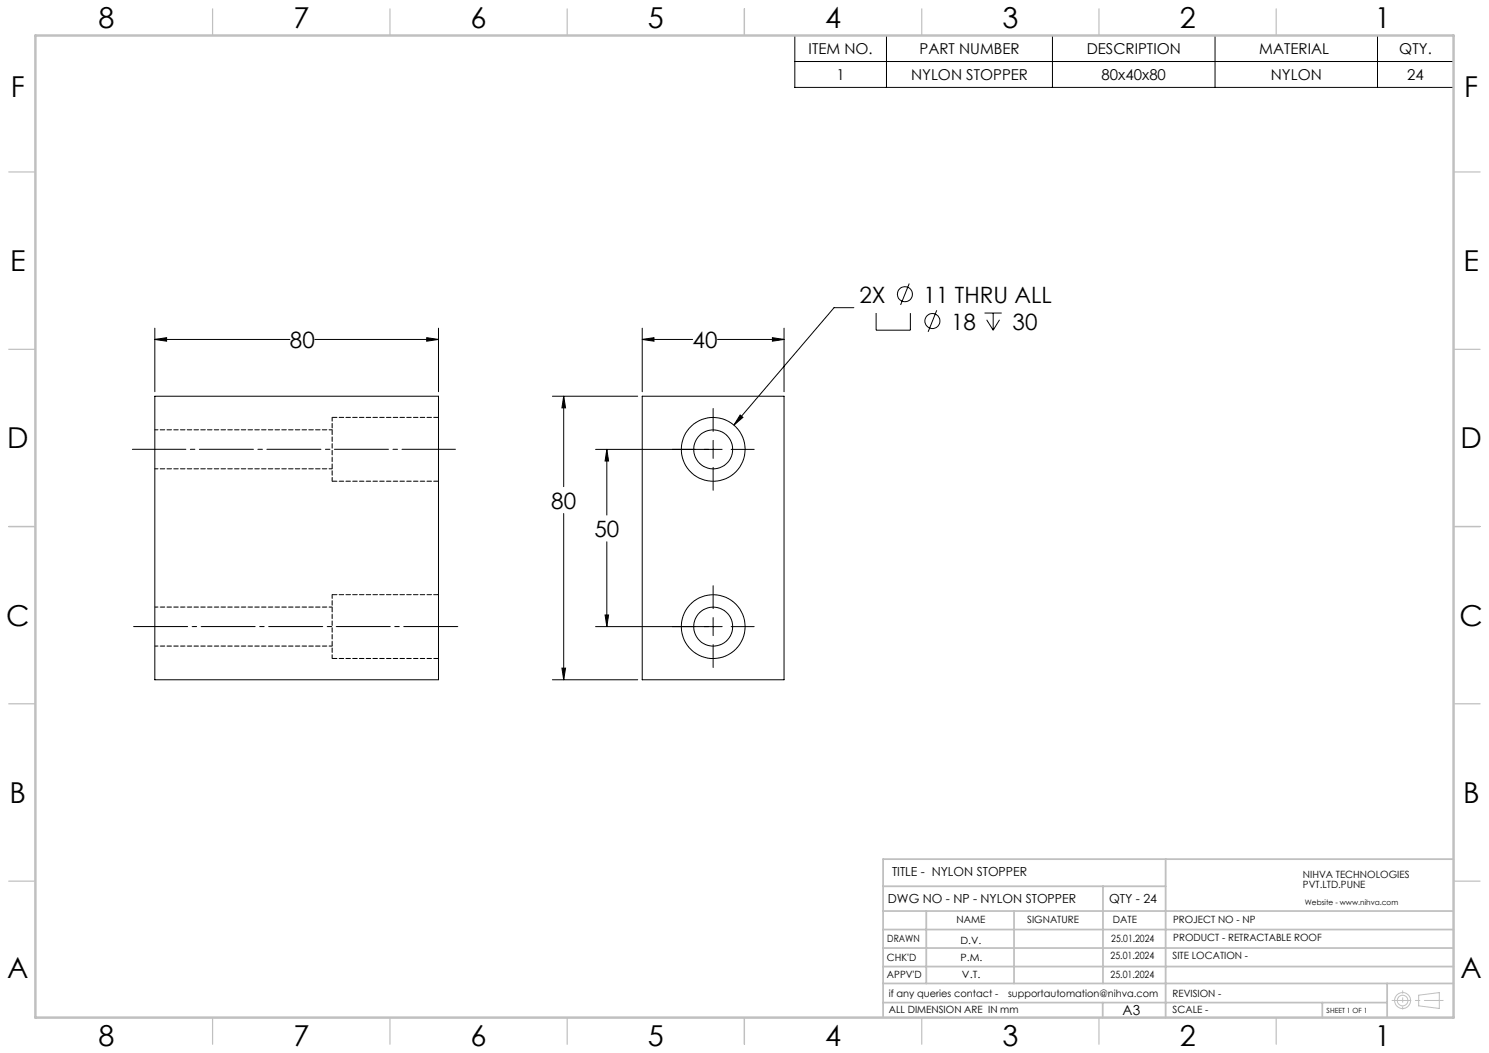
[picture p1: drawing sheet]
<svg xmlns="http://www.w3.org/2000/svg" width="420mm" height="297mm" viewBox="0 0 420 297" stroke-linecap="round" stroke-linejoin="round" font-family="sans-serif">
<g fill="none" stroke="#000" stroke-width=".28">
<path d="M224.2 10h185.8v14.7h-185.8zM224.2 17.4h185.8M250 10v14.7M296.9 10v14.7M342.7 10v14.7M388.5 10v14.7M256.5 80l-2.5 6M43.7 95.7l3.3-.5v1zM43.7 95.7h38.1M43.7 92.6v17.9M88.8 95.7h34.9M120.4 95.2l3.3 .5-3.3 .5z"/>
<path d="M123.7 92.6v17.9M181.2 95.7l3.3-.5v1zM181.2 92.6v17.9M181.2 95.7h14.2M202.4 95.7h18.8M217.9 95.2l3.3 .5-3.3 .5zM221.2 92.6v17.9M240.8 86.8h-5.5l-28.3 33.1M247.1 88.3v4.8h9.7v-4.8M264.2 87.5l-2.4 6.1M277.7 88.3h4.8M278.3 90.2l1.8 2.9"/>
<path d="M280.1 88.3v4.8M281.9 90.2l-1.8 2.9M43.7 111.8h80v79.9h-80zM155.8 111.8h24.1M159 111.8l.5 3.2h-1zM159 111.8v25.5M181.2 111.8h40v79.9h-40zM201.2 115.2v6.5M208.8 117l.7 .7-2.5 2.2zM168 126.7h35.7M171.2 126.7l.5 3.3h-1zM171.2 126.7v18.6"/>
<path d="M201.2 124.2v5.1M201.2 131.8v6.5M206.2 126.7h6.5M159 144.8v46.9M171.2 152.8v23.9M168 176.7h35.7M170.7 173.5h1l-.5 3.2zM201.2 165.2v6.5M201.2 174.2v5.1M206.2 176.7h6.5M155.8 191.7h24.1M158.5 188.5h1l-.5 3.2z"/>
<path d="M201.2 181.8v6.5"/>
<circle cx="255.2" cy="83" r="2.11"/>
<circle cx="263" cy="90.6" r="2.11"/>
<circle cx="201.2" cy="126.7" r="5.5"/>
<circle cx="201.2" cy="126.7" r="9"/>
<circle cx="201.2" cy="176.7" r="5.5"/>
<circle cx="201.2" cy="176.7" r="9"/>
</g>
<g fill="none" stroke="#c0c0c0" stroke-width=".28">
<path d="M400.2 280.7l5.8-.7v4.4l-5.8-.7z"/>
<circle cx="395.6" cy="282.2" r="2.26"/>
<circle cx="395.6" cy="282.2" r="1.49"/>
</g>
<path d="M37.3 126.7h91.2" fill="none" stroke="#000" stroke-width=".28" stroke-dasharray="15.2 1.3 1.3 1.3" stroke-dashoffset=".2"/>
<path d="M37.3 176.7h92.2" fill="none" stroke="#000" stroke-width=".28" stroke-dasharray="15.2 1.3 1.3 1.3" stroke-dashoffset="-.4"/>
<path d="M392.7 282.2h14.4" fill="none" stroke="#c0c0c0" stroke-width=".28" stroke-dasharray="15.2 1.3 1.3 1.3" stroke-dashoffset="9.9"/>
<path d="M395.7 279.5v5.1" fill="none" stroke="#c0c0c0" stroke-width=".28" stroke-dasharray="15.2 1.3 1.3 1.3" stroke-dashoffset="14.6"/>
<g fill="none" stroke="#c0c0c0" stroke-width=".35">
<path d="M60 2.5v7.5M110 2.5v7.5M160 2.5v7.5M210 2.5v7.5M260 2.5v7.5M310 2.5v7.5M360 2.5v7.5M2.5 48.5h7.5M410 48.5h7.5M2.5 98.5h7.5M410 98.5h7.5M2.5 148.5h7.5"/>
<path d="M410 148.5h7.5M2.5 198.5h7.5M410 198.5h7.5M2.5 248.5h7.5M410 248.5h7.5M60 287v7.5M110 287v7.5M160 287v7.5M210 287v7.5M260 287v7.5M310 287v7.5M360 287v7.5"/>
</g>
<g fill="none" stroke="#c0c0c0" stroke-width=".5">
<path d="M249.1 257h160.9M249.1 250h79.7M261.3 257v20.4M286 257v20.4M311.1 250v27.4M328.8 242.3v44.7M410 242.3h-160.9v44.7M249.1 272.6h160.9M249.1 267.4h160.9M249.1 262.2h160.9M249.1 277.4h160.9M391.3 277.4v9.6"/>
<path d="M249.1 282.8h142.2M311 282.8v4.2M373 282.8v4.2"/>
</g>
<path d="M10 10h400v277h-400z" fill="none" stroke="#c0c0c0" stroke-width=".7"/>
<path d="M181.2 95.7l3.3-.5v1zM217.9 95.2l3.3 .5-3.3 .5zM171.2 126.7l.5 3.3h-1zM170.7 173.5h1l-.5 3.2zM159 111.8l.5 3.2h-1zM158.5 188.5h1l-.5 3.2zM208.8 117l-1.8 2.9 2.5-2.2zM43.7 95.7l3.3-.5v1zM120.4 95.2l3.3 .5-3.3 .5z" fill="#000"/>
<path d="M93.7 117.7v18M93.7 167.7v18" fill="none" stroke="#000" stroke-width=".28" stroke-dasharray="1.3 .6" stroke-dashoffset=".2"/>
<path d="M123.7 117.7h-30M93.7 135.7h30M123.7 167.7h-30M93.7 185.7h30" fill="none" stroke="#000" stroke-width=".28" stroke-dasharray="1.3 .6" stroke-dashoffset="-.1"/>
<path d="M43.7 132.2h50M93.7 121.2h-50M93.7 171.2h-50M43.7 182.2h50" fill="none" stroke="#000" stroke-width=".28" stroke-dasharray="1.3 .6" stroke-dashoffset=".4"/>
<g font-size="8.1">
<text x="27.8" y="8">8</text>
<text x="82.8" y="8">7</text>
<text x="132.8" y="8">6</text>
<text x="182.8" y="8">5</text>
<text x="232.8" y="8">4</text>
<text x="282.8" y="8">3</text>
<text x="332.8" y="8">2</text>
<text x="387.8" y="8">1</text>
<text x="3" y="27.2">F</text>
<text x="413" y="27.2">F</text>
<text x="2.8" y="76.5">E</text>
<text x="412.8" y="76.5">E</text>
<text x="2" y="126.5">D</text>
<text x="412" y="126.5">D</text>
<text x="1.7" y="176.5">C</text>
<text x="411.7" y="176.5">C</text>
<text x="2.7" y="226.5">B</text>
<text x="412.7" y="226.5">B</text>
<text x="2" y="275.7">A</text>
<text x="412" y="275.7">A</text>
<text x="27.8" y="295">8</text>
<text x="82.8" y="295">7</text>
<text x="132.8" y="295">6</text>
<text x="182.8" y="295">5</text>
<text x="232.8" y="295">4</text>
<text x="282.8" y="295">3</text>
<text x="332.8" y="295">2</text>
<text x="387.8" y="295">1</text>
</g>
<g font-size="6.3">
<text x="242.4" y="85.4">2X</text>
<text x="260.5" y="85.4">11 THRU ALL</text>
<text x="268.3" y="92.9">18</text>
<text x="285.6" y="92.9">30</text>
<text x="81.8" y="98.1">80</text>
<text x="195.4" y="98.1">40</text>
<text x="155.5" y="143.4">80</text>
<text x="167.7" y="151.4">50</text>
</g>
<g font-size="4.2">
<text x="228.1" y="15.2">ITEM NO.</text>
<text x="259.4" y="15.2">PART NUMBER</text>
<text x="306.5" y="15.2">DESCRIPTION</text>
<text x="355.2" y="15.2">MATERIAL</text>
<text x="394.7" y="15.2">QTY.</text>
<text x="236" y="22.5">1</text>
<text x="257" y="22.5">NYLON STOPPER</text>
<text x="310.7" y="22.5">80x40x80</text>
<text x="358.5" y="22.5">NYLON</text>
<text x="396.9" y="22.5">24</text>
</g>
<text font-size="3.9" x="316.7" y="286.4">A3</text>
<g font-size="3.5">
<text x="251.6" y="247.2">TITLE - NYLON STOPPER</text>
<text x="250.4" y="254.8">DWG NO - NP - NYLON STOPPER</text>
<text x="312.9" y="254.8">QTY - 24</text>
</g>
<g font-size="2.8">
<text x="367.5" y="247.7">NIHVA TECHNOLOGIES</text>
<text x="367.5" y="250.5">PVT.LTD.PUNE</text>
<text x="269.8" y="260.4">NAME</text>
<text x="289.8" y="260.4">SIGNATURE</text>
<text x="313.9" y="260.5">DATE</text>
<text x="330.9" y="260.5">PROJECT NO - NP</text>
<text x="250.3" y="265.7">DRAWN</text>
<text x="270.9" y="266.1">D.V.</text>
<text x="313.5" y="265.7">25.01.2024</text>
<text x="330.9" y="265.5">PRODUCT - RETRACTABLE ROOF</text>
<text x="250.2" y="271.1">CHK'D</text>
<text x="250.2" y="275.8">APPV'D</text>
<text x="270.9" y="271.1">P.M.</text>
<text x="271.3" y="275.8">V.T.</text>
<text x="313.3" y="270.6">25.01.2024</text>
<text x="313.3" y="275.8">25.01.2024</text>
<text x="330.7" y="270.6">SITE LOCATION -</text>
<text x="250.7" y="281.1">if any queries contact -</text>
<text x="284.3" y="281.1">supportautomation@nihva.com</text>
<text x="330.7" y="281.1">REVISION -</text>
<text x="250.7" y="285.6">ALL DIMENSION ARE IN mm</text>
<text x="330.7" y="285.6">SCALE -</text>
</g>
<text font-size="2.1" x="368.1" y="255.1">Website - www.nihva.com</text>
<text font-size="2" x="374.2" y="285.6">SHEET 1 OF 1</text>
</svg>
